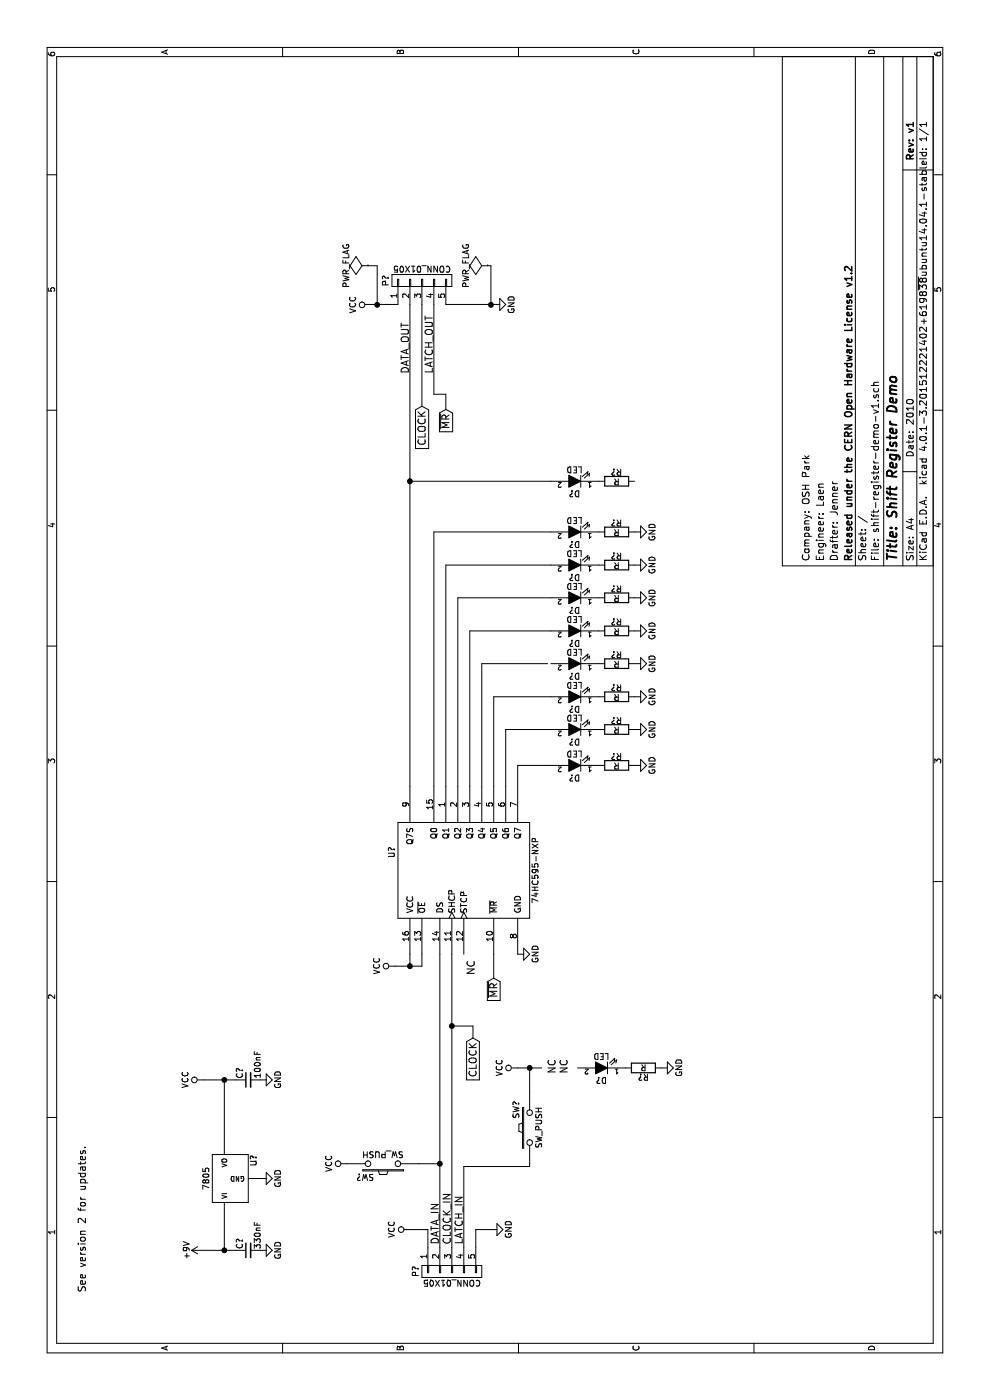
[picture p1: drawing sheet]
EESchema Schematic File Version 2
LIBS:power
LIBS:device
LIBS:transistors
LIBS:conn
LIBS:linear
LIBS:regul
LIBS:cmos4000
LIBS:adc-dac
LIBS:memory
LIBS:xilinx
LIBS:microcontrollers
LIBS:dsp
LIBS:microchip
LIBS:analog_switches
LIBS:motorola
LIBS:texas
LIBS:intel
LIBS:audio
LIBS:interface
LIBS:digital-audio
LIBS:philips
LIBS:display
LIBS:cypress
LIBS:siliconi
LIBS:opto
LIBS:atmel
LIBS:contrib
LIBS:valves
LIBS:wicker-linear
LIBS:74xx
EELAYER 25 0
EELAYER END
$Descr A4 11693 8268
encoding utf-8
Sheet 1 1
Title "Shift Register Demo"
Date "2010"
Rev "v1"
Comp "Released under the CERN Open Hardware License v1.2"
Comment1 "Drafter: Jenner "
Comment2 "Engineer: Laen"
Comment3 "Company: OSH Park"
Comment4 ""
$EndDescr
$Comp
L +9V #PWR?
U 1 1
P 1250 1700
F 0 "#PWR?" H 1250 1550 50  0001 C CNN
F 1 "+9V" H 1250 1840 50  0000 C CNN
F 2 "" H 1250 1700 50  0000 C CNN
F 3 "" H 1250 1700 50  0000 C CNN
	1    1250 1700
	1    0    0    -1  
$EndComp
$Comp
L 7805 U?
U 1 1
P 1850 1925
F 0 "U?" H 2000 1729 50  0000 C CNN
F 1 "7805" H 1850 2125 50  0000 C CNN
F 2 "" H 1850 1925 50  0000 C CNN
F 3 "" H 1850 1925 50  0000 C CNN
	1    1850 1925
	1    0    0    -1  
$EndComp
$Comp
L GND #PWR?
U 1 1
P 1850 2175
F 0 "#PWR?" H 1850 1925 50  0001 C CNN
F 1 "GND" H 1850 2025 50  0000 C CNN
F 2 "" H 1850 2175 50  0000 C CNN
F 3 "" H 1850 2175 50  0000 C CNN
	1    1850 2175
	1    0    0    -1  
$EndComp
$Comp
L CONN_01X05 P?
U 1 1
P 1075 3775
F 0 "P?" H 1075 4075 50  0000 C CNN
F 1 "CONN_01X05" V 1175 3775 50  0000 C CNN
F 2 "" H 1075 3775 50  0000 C CNN
F 3 "" H 1075 3775 50  0000 C CNN
	1    1075 3775
	-1   0    0    -1  
$EndComp
$Comp
L VCC #PWR?
U 1 1
P 1425 3425
F 0 "#PWR?" H 1425 3275 50  0001 C CNN
F 1 "VCC" H 1425 3575 50  0000 C CNN
F 2 "" H 1425 3425 50  0000 C CNN
F 3 "" H 1425 3425 50  0000 C CNN
	1    1425 3425
	1    0    0    -1  
$EndComp
$Comp
L GND #PWR?
U 1 1
P 1425 4100
F 0 "#PWR?" H 1425 3850 50  0001 C CNN
F 1 "GND" H 1425 3950 50  0000 C CNN
F 2 "" H 1425 4100 50  0000 C CNN
F 3 "" H 1425 4100 50  0000 C CNN
	1    1425 4100
	1    0    0    -1  
$EndComp
$Comp
L VCC #PWR?
U 1 1
P 2675 1700
F 0 "#PWR?" H 2675 1550 50  0001 C CNN
F 1 "VCC" H 2675 1850 50  0000 C CNN
F 2 "" H 2675 1700 50  0000 C CNN
F 3 "" H 2675 1700 50  0000 C CNN
	1    2675 1700
	1    0    0    -1  
$EndComp
$Comp
L CONN_01X05 P?
U 1 1
P 9350 3525
F 0 "P?" H 9350 3825 50  0000 C CNN
F 1 "CONN_01X05" V 9450 3525 50  0000 C CNN
F 2 "" H 9350 3525 50  0000 C CNN
F 3 "" H 9350 3525 50  0000 C CNN
	1    9350 3525
	1    0    0    -1  
$EndComp
$Comp
L VCC #PWR?
U 1 1
P 9150 3100
F 0 "#PWR?" H 9150 2950 50  0001 C CNN
F 1 "VCC" H 9150 3250 50  0000 C CNN
F 2 "" H 9150 3100 50  0000 C CNN
F 3 "" H 9150 3100 50  0000 C CNN
	1    9150 3100
	-1   0    0    -1  
$EndComp
$Comp
L LED D?
U 1 1
P 5300 4800
F 0 "D?" H 5300 4900 50  0000 C CNN
F 1 "LED" H 5300 4700 50  0000 C CNN
F 2 "" H 5300 4800 50  0000 C CNN
F 3 "" H 5300 4800 50  0000 C CNN
	1    5300 4800
	0    -1   -1   0   
$EndComp
$Comp
L R R?
U 1 1
P 5300 5150
F 0 "R?" V 5380 5150 50  0000 C CNN
F 1 "R" V 5300 5150 50  0000 C CNN
F 2 "" V 5230 5150 50  0000 C CNN
F 3 "" H 5300 5150 50  0000 C CNN
	1    5300 5150
	1    0    0    -1  
$EndComp
$Comp
L LED D?
U 1 1
P 5600 4800
F 0 "D?" H 5600 4900 50  0000 C CNN
F 1 "LED" H 5600 4700 50  0000 C CNN
F 2 "" H 5600 4800 50  0000 C CNN
F 3 "" H 5600 4800 50  0000 C CNN
	1    5600 4800
	0    -1   -1   0   
$EndComp
$Comp
L R R?
U 1 1
P 5600 5150
F 0 "R?" V 5680 5150 50  0000 C CNN
F 1 "R" V 5600 5150 50  0000 C CNN
F 2 "" V 5530 5150 50  0000 C CNN
F 3 "" H 5600 5150 50  0000 C CNN
	1    5600 5150
	1    0    0    -1  
$EndComp
$Comp
L LED D?
U 1 1
P 5875 4800
F 0 "D?" H 5875 4900 50  0000 C CNN
F 1 "LED" H 5875 4700 50  0000 C CNN
F 2 "" H 5875 4800 50  0000 C CNN
F 3 "" H 5875 4800 50  0000 C CNN
	1    5875 4800
	0    -1   -1   0   
$EndComp
$Comp
L R R?
U 1 1
P 5875 5150
F 0 "R?" V 5955 5150 50  0000 C CNN
F 1 "R" V 5875 5150 50  0000 C CNN
F 2 "" V 5805 5150 50  0000 C CNN
F 3 "" H 5875 5150 50  0000 C CNN
	1    5875 5150
	1    0    0    -1  
$EndComp
$Comp
L LED D?
U 1 1
P 6150 4800
F 0 "D?" H 6150 4900 50  0000 C CNN
F 1 "LED" H 6150 4700 50  0000 C CNN
F 2 "" H 6150 4800 50  0000 C CNN
F 3 "" H 6150 4800 50  0000 C CNN
	1    6150 4800
	0    -1   -1   0   
$EndComp
$Comp
L R R?
U 1 1
P 6150 5150
F 0 "R?" V 6230 5150 50  0000 C CNN
F 1 "R" V 6150 5150 50  0000 C CNN
F 2 "" V 6080 5150 50  0000 C CNN
F 3 "" H 6150 5150 50  0000 C CNN
	1    6150 5150
	1    0    0    -1  
$EndComp
$Comp
L LED D?
U 1 1
P 6425 4800
F 0 "D?" H 6425 4900 50  0000 C CNN
F 1 "LED" H 6425 4700 50  0000 C CNN
F 2 "" H 6425 4800 50  0000 C CNN
F 3 "" H 6425 4800 50  0000 C CNN
	1    6425 4800
	0    -1   -1   0   
$EndComp
$Comp
L R R?
U 1 1
P 6425 5150
F 0 "R?" V 6505 5150 50  0000 C CNN
F 1 "R" V 6425 5150 50  0000 C CNN
F 2 "" V 6355 5150 50  0000 C CNN
F 3 "" H 6425 5150 50  0000 C CNN
	1    6425 5150
	1    0    0    -1  
$EndComp
$Comp
L LED D?
U 1 1
P 6700 4800
F 0 "D?" H 6700 4900 50  0000 C CNN
F 1 "LED" H 6700 4700 50  0000 C CNN
F 2 "" H 6700 4800 50  0000 C CNN
F 3 "" H 6700 4800 50  0000 C CNN
	1    6700 4800
	0    -1   -1   0   
$EndComp
$Comp
L R R?
U 1 1
P 6700 5150
F 0 "R?" V 6780 5150 50  0000 C CNN
F 1 "R" V 6700 5150 50  0000 C CNN
F 2 "" V 6630 5150 50  0000 C CNN
F 3 "" H 6700 5150 50  0000 C CNN
	1    6700 5150
	1    0    0    -1  
$EndComp
$Comp
L LED D?
U 1 1
P 6975 4800
F 0 "D?" H 6975 4900 50  0000 C CNN
F 1 "LED" H 6975 4700 50  0000 C CNN
F 2 "" H 6975 4800 50  0000 C CNN
F 3 "" H 6975 4800 50  0000 C CNN
	1    6975 4800
	0    -1   -1   0   
$EndComp
$Comp
L R R?
U 1 1
P 6975 5150
F 0 "R?" V 7055 5150 50  0000 C CNN
F 1 "R" V 6975 5150 50  0000 C CNN
F 2 "" V 6905 5150 50  0000 C CNN
F 3 "" H 6975 5150 50  0000 C CNN
	1    6975 5150
	1    0    0    -1  
$EndComp
$Comp
L LED D?
U 1 1
P 7250 4800
F 0 "D?" H 7250 4900 50  0000 C CNN
F 1 "LED" H 7250 4700 50  0000 C CNN
F 2 "" H 7250 4800 50  0000 C CNN
F 3 "" H 7250 4800 50  0000 C CNN
	1    7250 4800
	0    -1   -1   0   
$EndComp
$Comp
L R R?
U 1 1
P 7250 5150
F 0 "R?" V 7330 5150 50  0000 C CNN
F 1 "R" V 7250 5150 50  0000 C CNN
F 2 "" V 7180 5150 50  0000 C CNN
F 3 "" H 7250 5150 50  0000 C CNN
	1    7250 5150
	1    0    0    -1  
$EndComp
$Comp
L LED D?
U 1 1
P 7675 4800
F 0 "D?" H 7675 4900 50  0000 C CNN
F 1 "LED" H 7675 4700 50  0000 C CNN
F 2 "" H 7675 4800 50  0000 C CNN
F 3 "" H 7675 4800 50  0000 C CNN
	1    7675 4800
	0    -1   -1   0   
$EndComp
$Comp
L R R?
U 1 1
P 7675 5150
F 0 "R?" V 7755 5150 50  0000 C CNN
F 1 "R" V 7675 5150 50  0000 C CNN
F 2 "" V 7605 5150 50  0000 C CNN
F 3 "" H 7675 5150 50  0000 C CNN
	1    7675 5150
	1    0    0    -1  
$EndComp
$Comp
L SW_PUSH SW?
U 1 1
P 2275 4425
F 0 "SW?" H 2425 4535 50  0000 C CNN
F 1 "SW_PUSH" H 2275 4345 50  0000 C CNN
F 2 "" H 2275 4425 50  0000 C CNN
F 3 "" H 2275 4425 50  0000 C CNN
	1    2275 4425
	1    0    0    -1  
$EndComp
$Comp
L LED D?
U 1 1
P 2775 5025
F 0 "D?" H 2775 5125 50  0000 C CNN
F 1 "LED" H 2775 4925 50  0000 C CNN
F 2 "" H 2775 5025 50  0000 C CNN
F 3 "" H 2775 5025 50  0000 C CNN
	1    2775 5025
	0    -1   -1   0   
$EndComp
$Comp
L R R?
U 1 1
P 2775 5375
F 0 "R?" V 2855 5375 50  0000 C CNN
F 1 "R" V 2775 5375 50  0000 C CNN
F 2 "" V 2705 5375 50  0000 C CNN
F 3 "" H 2775 5375 50  0000 C CNN
	1    2775 5375
	-1   0    0    1   
$EndComp
Text Notes 900  725  0    60   ~ 0
See version 2 for updates.
Text Label 1300 3675 0    60   ~ 0
DATA_IN
Text Label 1300 3775 0    60   ~ 0
CLOCK_IN
Text Label 1300 3875 0    60   ~ 0
LATCH_IN
$Comp
L VCC #PWR?
U 1 1
P 2775 4325
F 0 "#PWR?" H 2775 4175 50  0001 C CNN
F 1 "VCC" H 2775 4475 50  0000 C CNN
F 2 "" H 2775 4325 50  0000 C CNN
F 3 "" H 2775 4325 50  0000 C CNN
	1    2775 4325
	1    0    0    -1  
$EndComp
Text Notes 2725 4650 0    60   ~ 0
NC
Text Notes 2725 4750 0    60   ~ 0
NC
$Comp
L GND #PWR?
U 1 1
P 2775 5525
F 0 "#PWR?" H 2775 5275 50  0001 C CNN
F 1 "GND" H 2775 5375 50  0000 C CNN
F 2 "" H 2775 5525 50  0000 C CNN
F 3 "" H 2775 5525 50  0000 C CNN
	1    2775 5525
	1    0    0    -1  
$EndComp
$Comp
L C_Small C?
U 1 1
P 2675 2075
F 0 "C?" H 2685 2145 50  0000 L CNN
F 1 "100nF" H 2685 1995 50  0000 L CNN
F 2 "" H 2675 2075 50  0000 C CNN
F 3 "" H 2675 2075 50  0000 C CNN
	1    2675 2075
	1    0    0    -1  
$EndComp
$Comp
L C_Small C?
U 1 1
P 1250 2075
F 0 "C?" H 1260 2145 50  0000 L CNN
F 1 "330nF" H 1260 1995 50  0000 L CNN
F 2 "" H 1250 2075 50  0000 C CNN
F 3 "" H 1250 2075 50  0000 C CNN
	1    1250 2075
	1    0    0    -1  
$EndComp
$Comp
L GND #PWR?
U 1 1
P 1250 2175
F 0 "#PWR?" H 1250 1925 50  0001 C CNN
F 1 "GND" H 1250 2025 50  0000 C CNN
F 2 "" H 1250 2175 50  0000 C CNN
F 3 "" H 1250 2175 50  0000 C CNN
	1    1250 2175
	1    0    0    -1  
$EndComp
$Comp
L GND #PWR?
U 1 1
P 2675 2175
F 0 "#PWR?" H 2675 1925 50  0001 C CNN
F 1 "GND" H 2675 2025 50  0000 C CNN
F 2 "" H 2675 2175 50  0000 C CNN
F 3 "" H 2675 2175 50  0000 C CNN
	1    2675 2175
	1    0    0    -1  
$EndComp
$Comp
L SW_PUSH SW?
U 1 1
P 1975 3200
F 0 "SW?" H 2125 3310 50  0000 C CNN
F 1 "SW_PUSH" H 1975 3120 50  0000 C CNN
F 2 "" H 1975 3200 50  0000 C CNN
F 3 "" H 1975 3200 50  0000 C CNN
	1    1975 3200
	0    -1   -1   0   
$EndComp
$Comp
L VCC #PWR?
U 1 1
P 1975 2900
F 0 "#PWR?" H 1975 2750 50  0001 C CNN
F 1 "VCC" H 1975 3050 50  0000 C CNN
F 2 "" H 1975 2900 50  0000 C CNN
F 3 "" H 1975 2900 50  0000 C CNN
	1    1975 2900
	1    0    0    -1  
$EndComp
$Comp
L VCC #PWR?
U 1 1
P 3625 3300
F 0 "#PWR?" H 3625 3150 50  0001 C CNN
F 1 "VCC" H 3625 3450 50  0000 C CNN
F 2 "" H 3625 3300 50  0000 C CNN
F 3 "" H 3625 3300 50  0000 C CNN
	1    3625 3300
	1    0    0    -1  
$EndComp
$Comp
L 74HC595-NXP U?
U 1 1
P 4425 3875
F 0 "U?" H 4575 4475 50  0000 C CNN
F 1 "74HC595-NXP" H 4425 3275 50  0000 C CNN
F 2 "" H 4425 3875 50  0000 C CNN
F 3 "" H 4425 3875 50  0000 C CNN
	1    4425 3875
	1    0    0    -1  
$EndComp
Text Notes 3550 3975 0    60   ~ 0
NC\n
Text GLabel 3525 4125 0    60   Input ~ 0
~MR
$Comp
L GND #PWR?
U 1 1
P 3725 4325
F 0 "#PWR?" H 3725 4075 50  0001 C CNN
F 1 "GND" H 3725 4175 50  0000 C CNN
F 2 "" H 3725 4325 50  0000 C CNN
F 3 "" H 3725 4325 50  0000 C CNN
	1    3725 4325
	1    0    0    -1  
$EndComp
$Comp
L GND #PWR?
U 1 1
P 9150 4125
F 0 "#PWR?" H 9150 3875 50  0001 C CNN
F 1 "GND" H 9150 3975 50  0000 C CNN
F 2 "" H 9150 4125 50  0000 C CNN
F 3 "" H 9150 4125 50  0000 C CNN
	1    9150 4125
	1    0    0    -1  
$EndComp
$Comp
L PWR_FLAG #FLG?
U 1 1
P 9475 4075
F 0 "#FLG?" H 9475 4170 50  0001 C CNN
F 1 "PWR_FLAG" H 9475 4255 50  0000 C CNN
F 2 "" H 9475 4075 50  0000 C CNN
F 3 "" H 9475 4075 50  0000 C CNN
	1    9475 4075
	1    0    0    -1  
$EndComp
$Comp
L PWR_FLAG #FLG?
U 1 1
P 9475 3075
F 0 "#FLG?" H 9475 3170 50  0001 C CNN
F 1 "PWR_FLAG" H 9475 3255 50  0000 C CNN
F 2 "" H 9475 3075 50  0000 C CNN
F 3 "" H 9475 3075 50  0000 C CNN
	1    9475 3075
	1    0    0    -1  
$EndComp
Text Label 8575 3425 0    60   ~ 0
DATA_OUT
Text Label 8575 3625 0    60   ~ 0
LATCH_OUT
Wire Wire Line
	1250 1700 1250 1975
Wire Wire Line
	1250 1875 1450 1875
Wire Wire Line
	1275 3575 1425 3575
Wire Wire Line
	1425 3575 1425 3425
Wire Wire Line
	1275 3975 1425 3975
Wire Wire Line
	1425 3975 1425 4100
Wire Wire Line
	1275 3675 3725 3675
Wire Wire Line
	1275 3875 1950 3875
Wire Wire Line
	2250 1875 2675 1875
Wire Wire Line
	2675 1700 2675 1975
Wire Wire Line
	9150 3100 9150 3325
Wire Wire Line
	5125 3425 9150 3425
Wire Wire Line
	8300 3525 9150 3525
Wire Wire Line
	8400 3625 9150 3625
Wire Wire Line
	1950 3875 1950 4425
Wire Wire Line
	1950 4425 1975 4425
Wire Wire Line
	2575 4425 2775 4425
Wire Wire Line
	2775 4325 2775 4525
Connection ~ 2775 4425
Connection ~ 1250 1875
Connection ~ 2675 1875
Wire Wire Line
	1975 3675 1975 3500
Connection ~ 1975 3675
Wire Wire Line
	3725 3425 3625 3425
Wire Wire Line
	3625 3300 3625 3525
Wire Wire Line
	3625 3525 3725 3525
Connection ~ 3625 3425
Wire Wire Line
	3725 4125 3525 4125
Wire Wire Line
	5125 4325 5300 4325
Wire Wire Line
	5300 4325 5300 4600
Wire Wire Line
	5125 4225 5600 4225
Wire Wire Line
	5600 4225 5600 4600
Wire Wire Line
	5125 4125 5875 4125
Wire Wire Line
	5875 4125 5875 4600
Wire Wire Line
	6150 4575 6150 4025
Wire Wire Line
	6150 4025 5125 4025
Wire Wire Line
	6425 4600 6425 3925
Wire Wire Line
	6425 3925 5125 3925
Wire Wire Line
	6700 4600 6700 3825
Wire Wire Line
	6700 3825 5125 3825
Wire Wire Line
	6975 4600 6975 3725
Wire Wire Line
	6975 3725 5125 3725
Wire Wire Line
	7250 4600 7250 3625
Wire Wire Line
	7250 3625 5125 3625
Wire Wire Line
	9150 3725 9150 4125
Wire Wire Line
	9150 3150 9475 3150
Wire Wire Line
	9475 3150 9475 3075
Connection ~ 9150 3150
Wire Wire Line
	9150 4100 9475 4100
Wire Wire Line
	9475 4100 9475 4075
Connection ~ 9150 4100
Connection ~ 3125 3775
Wire Wire Line
	1275 3775 3725 3775
Text GLabel 3025 3950 0    60   Input ~ 0
CLOCK
Wire Wire Line
	3025 3950 3125 3950
Wire Wire Line
	3125 3950 3125 3775
$Comp
L GND #PWR?
U 1 1
P 5300 5300
F 0 "#PWR?" H 5300 5050 50  0001 C CNN
F 1 "GND" H 5300 5150 50  0000 C CNN
F 2 "" H 5300 5300 50  0000 C CNN
F 3 "" H 5300 5300 50  0000 C CNN
	1    5300 5300
	1    0    0    -1  
$EndComp
$Comp
L GND #PWR?
U 1 1
P 5600 5300
F 0 "#PWR?" H 5600 5050 50  0001 C CNN
F 1 "GND" H 5600 5150 50  0000 C CNN
F 2 "" H 5600 5300 50  0000 C CNN
F 3 "" H 5600 5300 50  0000 C CNN
	1    5600 5300
	1    0    0    -1  
$EndComp
$Comp
L GND #PWR?
U 1 1
P 5875 5300
F 0 "#PWR?" H 5875 5050 50  0001 C CNN
F 1 "GND" H 5875 5150 50  0000 C CNN
F 2 "" H 5875 5300 50  0000 C CNN
F 3 "" H 5875 5300 50  0000 C CNN
	1    5875 5300
	1    0    0    -1  
$EndComp
$Comp
L GND #PWR?
U 1 1
P 6150 5300
F 0 "#PWR?" H 6150 5050 50  0001 C CNN
F 1 "GND" H 6150 5150 50  0000 C CNN
F 2 "" H 6150 5300 50  0000 C CNN
F 3 "" H 6150 5300 50  0000 C CNN
	1    6150 5300
	1    0    0    -1  
$EndComp
$Comp
L GND #PWR?
U 1 1
P 6425 5300
F 0 "#PWR?" H 6425 5050 50  0001 C CNN
F 1 "GND" H 6425 5150 50  0000 C CNN
F 2 "" H 6425 5300 50  0000 C CNN
F 3 "" H 6425 5300 50  0000 C CNN
	1    6425 5300
	1    0    0    -1  
$EndComp
$Comp
L GND #PWR?
U 1 1
P 6700 5300
F 0 "#PWR?" H 6700 5050 50  0001 C CNN
F 1 "GND" H 6700 5150 50  0000 C CNN
F 2 "" H 6700 5300 50  0000 C CNN
F 3 "" H 6700 5300 50  0000 C CNN
	1    6700 5300
	1    0    0    -1  
$EndComp
$Comp
L GND #PWR?
U 1 1
P 6975 5300
F 0 "#PWR?" H 6975 5050 50  0001 C CNN
F 1 "GND" H 6975 5150 50  0000 C CNN
F 2 "" H 6975 5300 50  0000 C CNN
F 3 "" H 6975 5300 50  0000 C CNN
	1    6975 5300
	1    0    0    -1  
$EndComp
$Comp
L GND #PWR?
U 1 1
P 7250 5300
F 0 "#PWR?" H 7250 5050 50  0001 C CNN
F 1 "GND" H 7250 5150 50  0000 C CNN
F 2 "" H 7250 5300 50  0000 C CNN
F 3 "" H 7250 5300 50  0000 C CNN
	1    7250 5300
	1    0    0    -1  
$EndComp
Wire Wire Line
	7675 3425 7675 4600
Connection ~ 7675 3425
Text GLabel 8300 3525 0    60   Input ~ 0
CLOCK
Text GLabel 8275 3725 0    60   Input ~ 0
~MR
Wire Wire Line
	8275 3725 8400 3725
Wire Wire Line
	8400 3725 8400 3625
$EndSCHEMATC
